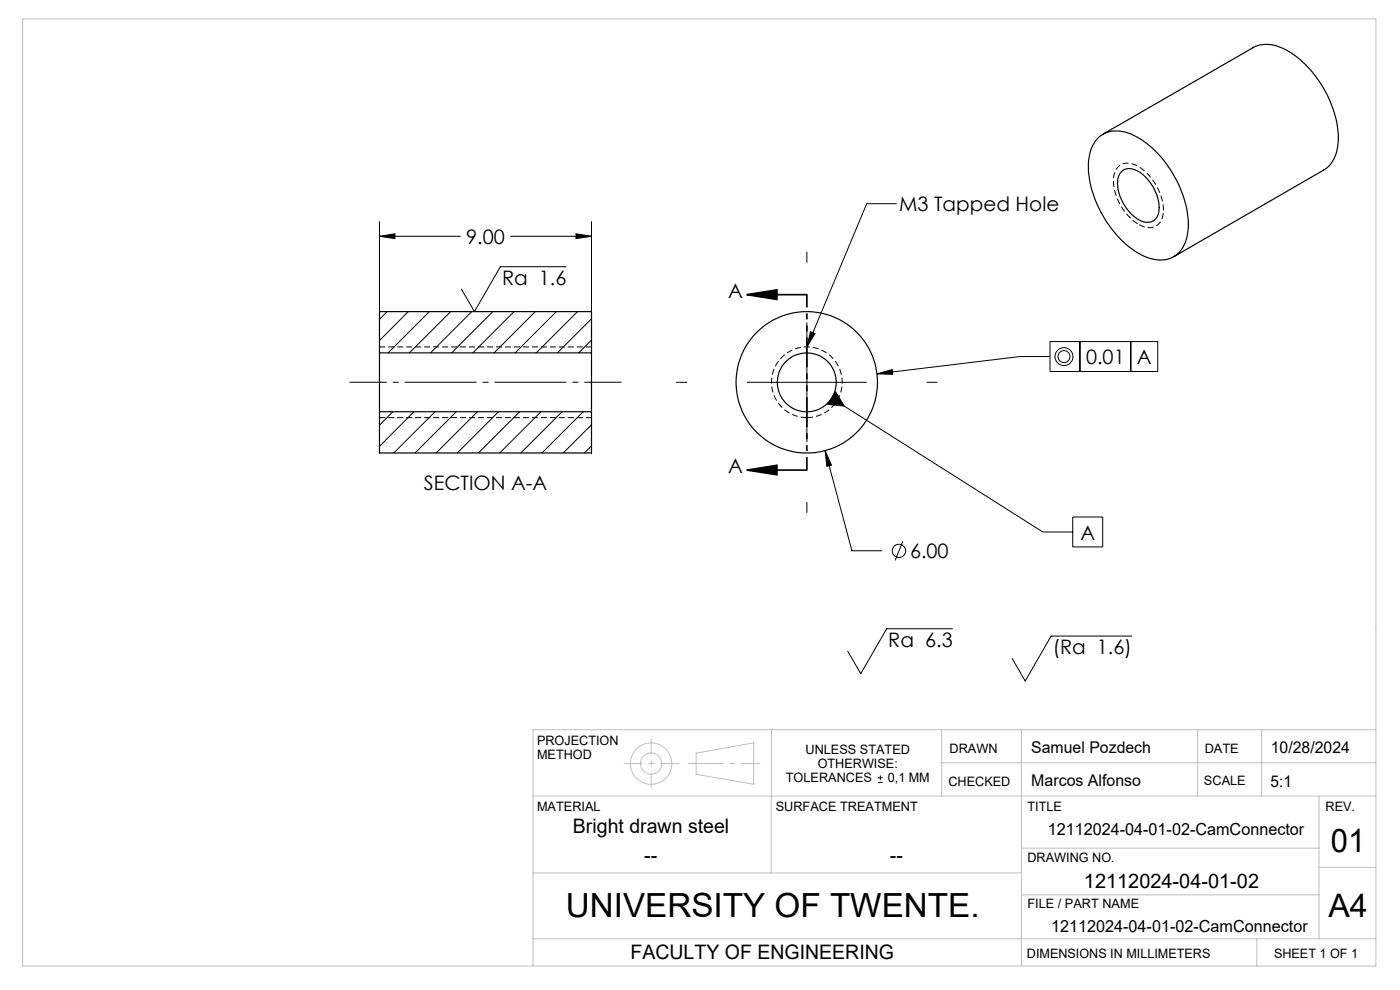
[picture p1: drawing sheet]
<svg xmlns="http://www.w3.org/2000/svg" width="297mm" height="210mm" viewBox="0 0 297 210" stroke-linecap="round" stroke-linejoin="round" font-family="sans-serif">
<g fill="none" stroke="#000" stroke-width=".25">
<path d="M233 29.2a6.5 6.5 0 0 1 7.6-.4 23.1 23.1 0 0 1 11.2 16.1 10 10 0 0 1-1.8 8.8 6.2 6.2 0 0 1-7.1 .7 22.2 22.2 0 0 1-10.8-12.7 14.8 14.8 0 0 1-.5-10.4l.7-1.3zM234 28.5l31.8-18.4a7.6 7.6 0 0 1 7.8 .9 23.4 23.4 0 0 1 10.3 18.2 7.6 7.6 0 0 1-3.1 6.9l-31.8 18.4M237.8 36.5a2.74 2.74 0 0 1 3.7-.1 9.3 9.3 0 0 1 4.3 8.8 2.51 2.51 0 0 1-3.9 1.6 9.3 9.3 0 0 1-4.7-9.1zM80.5 74.9v12.4M80.5 74.9v-8.8h45v8.8M80.5 74.9h45M125.5 74.9v12.4M80.5 87.3v8.8h45v-8.8M80.5 87.3h45"/>
<circle cx="171.1" cy="81.1" r="15"/>
<circle cx="171.2" cy="81.1" r="6.3"/>
</g>
<g fill="none" stroke="#000" stroke-width=".21">
<path d="M80.5 50.1l3.3-.5v1zM80.5 46.9v32.9M80.5 50.1h17.2M108.3 50.1h17.2M120.1 56.6h-13.9l-5.6 9.5-2.7-4.8M122.2 49.6l3.3 .5-3.3 .5zM125.5 46.9v32.9M171.2 53.4v2.3M190.2 43.2h-6.3l-12.7 30.4M82.1 66.1l-1.6 1.6M86.6 66.1l-6.1 6.1M91.1 66.1l-8.8 8.8"/>
<path d="M95.6 66.1l-8.7 8.8M100.1 66.1l-8.8 8.8M104.6 66.1l-8.8 8.8M109 66.1l-8.7 8.8M113.6 66.1l-8.8 8.8M118 66.1l-8.7 8.8M122.5 66.1l-8.7 8.8M125.5 67.6l-7.2 7.3M125.5 72.1l-2.7 2.8M171.2 68.4v25.4M171.9 70.4l1 .4-1.7 2.8zM186.1 79.3l3.2-.9 .1 1z"/>
<path d="M222.7 72.5h22.9v6.3h-22.9zM222.7 75.6h-6.3l-30.3 3.7M229.1 72.5v6.3M239.9 72.5v6.3M83.3 87.3l-2.8 2.9M87.8 87.3l-7.3 7.4M92.3 87.3l-8.8 8.8M96.8 87.3l-8.7 8.8M101.3 87.3l-8.8 8.8M105.8 87.3l-8.8 8.8M110.2 87.3l-8.7 8.8M114.8 87.3l-8.8 8.8"/>
<path d="M119.2 87.3l-8.7 8.8M123.7 87.3l-8.7 8.8M125.5 90.1l-6 6M125.5 94.6l-1.5 1.5M143.4 81.1h2.4M158.5 81.1h25.4M175 95.6l1.4 3.1-1 .2zM175 95.6l5.7 21.2h6.4M176.4 84.4l44.8 28.4h6.4M177.3 83.1l1.8 3-3.5-.3zM196.6 81.1h2.3M171.2 106.5v2.3"/>
<path d="M191.5 114.8l-1.6 4.1M227.6 109.7h6.3v6.3h-6.3zM202.1 133.4h-14l-5.5 9.5-2.8-4.8M240.1 134.9h-17.1l-5.5 9.6-2.8-4.8M186.3 166h1M186.3 165h1M186.8 164.5v1"/>
<circle cx="225.7" cy="75.6" r="1.27"/>
<circle cx="225.7" cy="75.6" r="1.9"/>
<circle cx="190.7" cy="116.8" r="1.41"/>
</g>
<path d="M158.5 62.5l6.3-1v2zM158.5 62.5h12.7M158.5 99.7l6.3-1v2zM158.5 99.7h12.7" fill="none" stroke="#000" stroke-width=".35"/>
<g fill="none" stroke="#c0c0c0" stroke-width=".21">
<path d="M4.8 4h287.1v200.9h-287.1zM147.7 159.8l12.2-2.2v8.8l-12.2-2.2zM163.7 154.8v14.1M199.8 154.8v14.1M216.7 154.8v50.1M254.1 154.8v14.1M267.7 154.8v14.1M291.9 154.8h-178.8v50.1M113.1 168.9h178.8M163.6 168.9v16.3M199.8 161.8h92.1M216.7 179.9h63.1"/>
<path d="M279.8 168.9v30.2M113.1 185.2h103.6M113.1 199.1h178.8M216.7 189.8h63.1M266.6 199.1v5.8M279.8 184h12.1"/>
<circle cx="138.1" cy="162" r="4.4"/>
<circle cx="138.1" cy="162" r="2.26"/>
</g>
<path d="M171.2 88.6a7.5 7.5 0 0 1-6.6-11.2 7.5 7.5 0 0 1 12.9-.3 7.5 7.5 0 0 1-5.9 11.5h-.4" fill="none" stroke="#000" stroke-width=".21" stroke-dasharray="1.3 .6" stroke-dashoffset="-.1" stroke-linecap="butt"/>
<path d="M241.5 47.6a11.3 11.3 0 0 1-5.2-10.3 3 3 0 0 1 4.8-2.2 11.2 11.2 0 0 1 5.6 10.7 2.99 2.99 0 0 1-4.6 2.1l-.6-.3" fill="none" stroke="#000" stroke-width=".21" stroke-dasharray="1.3 .6" stroke-dashoffset="-.2" stroke-linecap="butt"/>
<path d="M74.2 81.1h57.7" fill="none" stroke="#000" stroke-width=".21" stroke-dasharray="15.2 1.3 1.3 1.3" stroke-dashoffset="7.3" stroke-linecap="butt"/>
<path d="M171.2 62.5v37.2" fill="none" stroke="#000" stroke-width=".35" stroke-dasharray="6.3 1.3 1.3 1.3 1.3 1.3" stroke-dashoffset="3.6" stroke-linecap="butt"/>
<path d="M138.1 156.7v10.5" fill="none" stroke="#c0c0c0" stroke-width=".21" stroke-dasharray="15.2 1.3 1.3 1.3" stroke-dashoffset="11.9" stroke-linecap="butt"/>
<path d="M132.3 162h11.8" fill="none" stroke="#c0c0c0" stroke-width=".21" stroke-dasharray="15.2 1.3 1.3 1.3" stroke-dashoffset="11.2" stroke-linecap="butt"/>
<path d="M145.9 162h15.4" fill="none" stroke="#c0c0c0" stroke-width=".21" stroke-dasharray="15.2 1.3 1.3 1.3" stroke-dashoffset="7.7" stroke-linecap="butt"/>
<path d="M80.5 73.6h45M80.5 88.6h45" fill="none" stroke="#000" stroke-width=".21" stroke-dasharray="1.3 .6" stroke-linecap="butt"/>
<g fill="#000">
<path d="M175 95.6l1.4 3.1-1 .2z"/>
<path d="M158.5 62.5l6.3-1v2zM158.5 99.7l6.3-1v2z"/>
<path d="M171.9 70.4l1 .4-1.7 2.8zM186.1 79.3l3.2-.9 .1 1zM177.3 83.1l1.8 3-3.5-.3zM122.2 49.6l3.3 .5-3.3 .5zM80.5 50.1l3.3-.5v1z"/>
</g>
<text font-size="7.1" x="120" y="194.5">UNIVERSITY OF TWENTE.</text>
<g font-size="6.9">
<text x="282.3" y="180.7">01</text>
<text x="281.8" y="194.5">A4</text>
</g>
<g font-size="4.2">
<text x="190.8" y="44.8">M3 Tapped Hole</text>
<text x="98.9" y="51.7">9.00</text>
<text x="106.5" y="60.4">Ra 1.6</text>
<text x="154.5" y="63.2">A</text>
<text x="230.4" y="77.2">0.01</text>
<text x="241.2" y="77.2">A</text>
<text x="154.5" y="100.4">A</text>
<text x="89.9" y="103.9">SECTION A-A</text>
<text x="193.1" y="118.4">6.00</text>
<text x="229.2" y="114.4">A</text>
<text x="188.4" y="137.2">Ra 6.3</text>
<text x="223.3" y="138.8">(Ra 1.6)</text>
<text x="121.5" y="176.6">Bright drawn steel</text>
<text x="136.7" y="182.9">--</text>
<text x="188.8" y="182.9">--</text>
<text x="230" y="188.3">12112024-04-01-02</text>
<text x="133.8" y="203.4">FACULTY OF ENGINEERING</text>
</g>
<g font-size="3.5">
<text x="222.3" y="177.1">12112024-04-01-02-CamConnector</text>
<text x="223" y="197.6">12112024-04-01-02-CamConnector</text>
</g>
<g font-size="3.4">
<text x="218.8" y="159.7">Samuel Pozdech</text>
<text x="269.6" y="159.7">10/28/2024</text>
<text x="218.8" y="166.7">Marcos Alfonso</text>
<text x="269.5" y="166.9">5:1</text>
</g>
<g font-size="2.7">
<text x="113.9" y="158">PROJECTION</text>
<text x="113.9" y="161">METHOD</text>
<text x="170.9" y="159.9">UNLESS STATED</text>
<text x="201.4" y="159.7">DRAWN</text>
<text x="255.6" y="159.6">DATE</text>
<text x="166.7" y="165.9">TOLERANCES</text>
<text x="173.5" y="162.9">OTHERWISE:</text>
<text x="188.4" y="165.9">0,1 MM</text>
<text x="201.2" y="166.6">CHECKED</text>
<text x="255.4" y="166.6">SCALE</text>
<text x="113.9" y="172">MATERIAL</text>
<text x="164.6" y="172">SURFACE TREATMENT</text>
<text x="218" y="172">TITLE</text>
<text x="281.2" y="172">REV.</text>
<text x="218" y="182.9">DRAWING NO.</text>
<text x="218" y="192.7">FILE / PART NAME</text>
<text x="217.9" y="203.2">DIMENSIONS IN MILLIMETERS</text>
<text x="270.3" y="203.2">SHEET 1 OF 1</text>
</g>
</svg>
